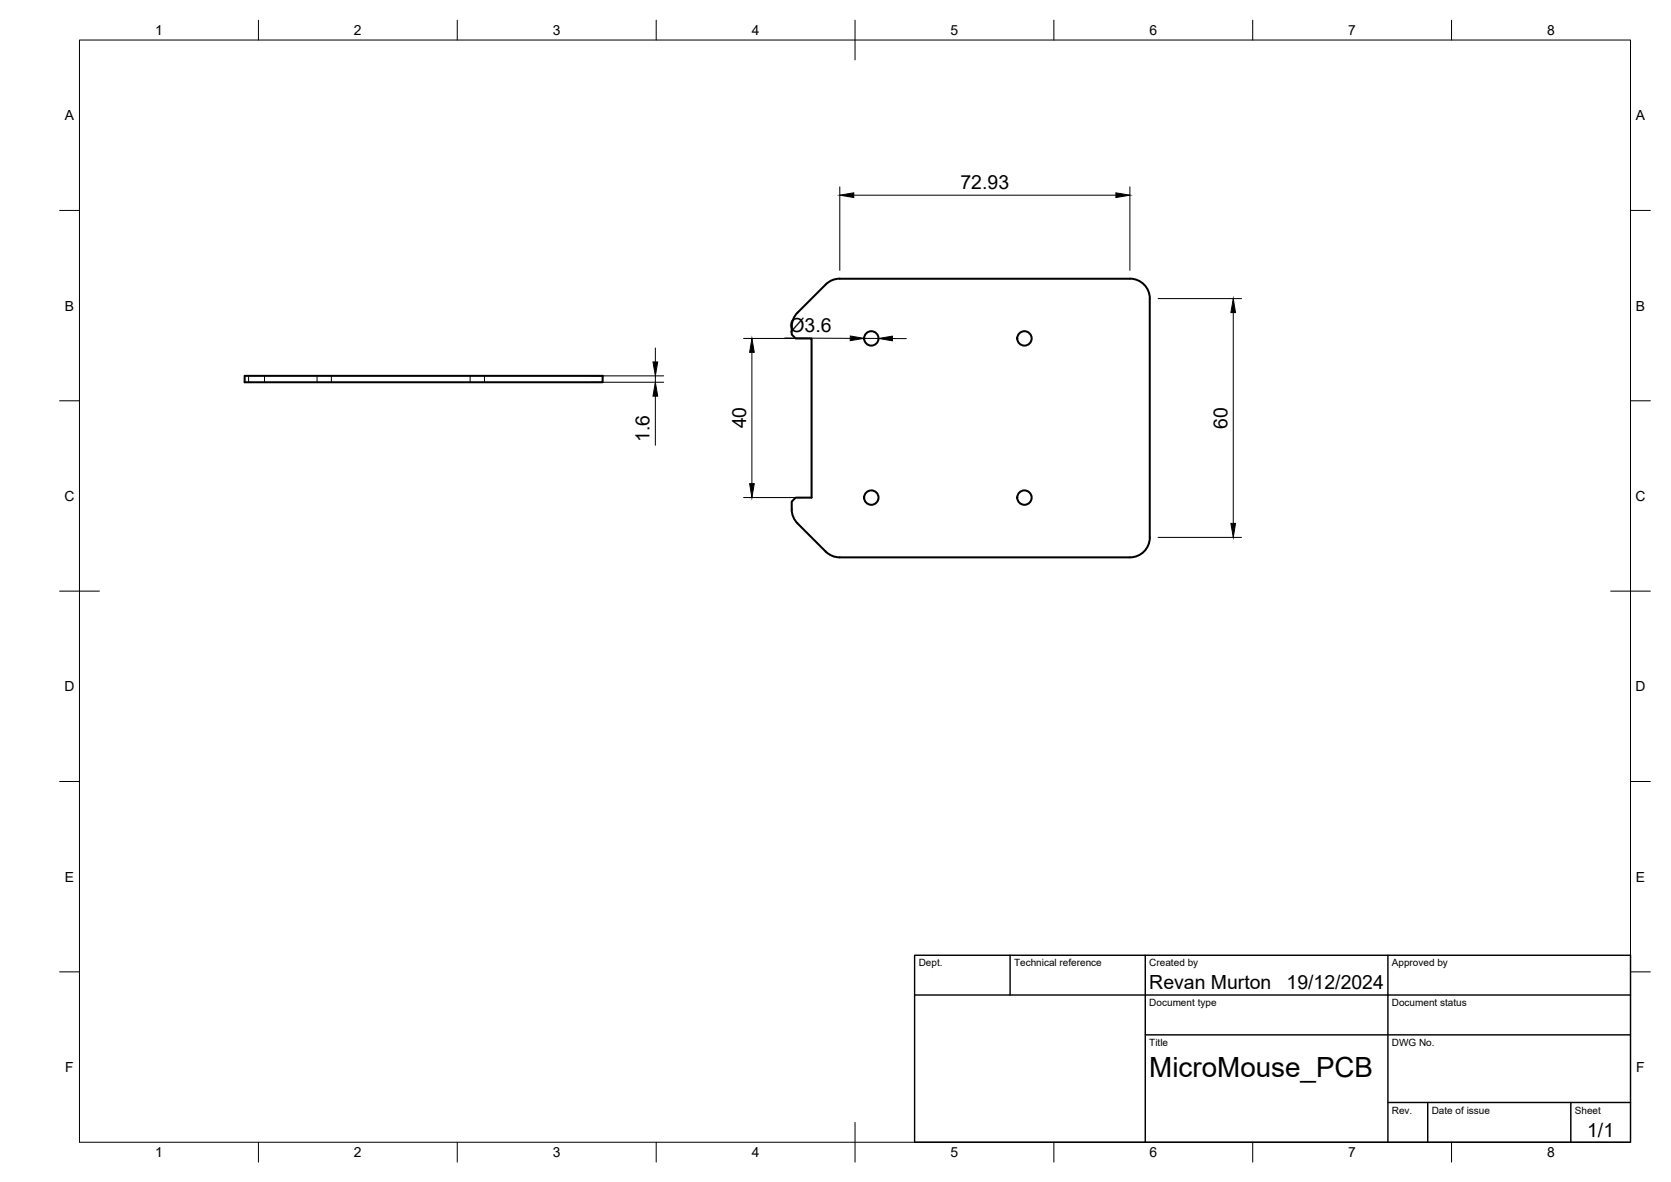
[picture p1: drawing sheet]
<svg xmlns="http://www.w3.org/2000/svg" width="420mm" height="297mm" viewBox="0 0 420 297" stroke-linecap="round" stroke-linejoin="round" font-family="sans-serif">
<!-- layer: Hidden -->
<path d="M62.5 94.5v1.6M66.5 94.5v1.6M79.7 94.5v1.6M83.3 94.5v1.6M118.2 94.5v1.6M121.8 94.5v1.6" fill="none" stroke="#000" stroke-width=".25"/>
<!-- layer: Visible -->
<g fill="none" stroke="#000" stroke-width=".51">
<path d="M207.6 71.5l-7.1 7.1-1.1 1.8a8.6 8.6 0 0 0-.3 3.7l1 1h4v40h-4l-1 1a6.8 6.8 0 0 0 .7 4.6l.7 .8M207.6 71.5l1.9-1.2 1.6-.3h73a5 5 0 0 1 5 5v60.1a5 5 0 0 1-5 5l-73.5-.1-1.6-.4-1-.6-7.5-7.5M61.5 94.5h90v1.6h-90z"/>
<circle cx="219.1" cy="85" r="1.81"/>
<circle cx="257.6" cy="85" r="1.81"/>
<circle cx="219.1" cy="125" r="1.81"/>
<circle cx="257.6" cy="125" r="1.81"/>
</g>
<!-- layer: BORDER -->
<g fill="none" stroke="#000" stroke-width=".25">
<path d="M20 10.1h390v276.9h-390zM65 5.1v5M115 5.1v5M165 5.1v5M215 5.1v10M265 5.1v5M315 5.1v5M365 5.1v5M15 52.9h5M410 52.9h5M15 100.7h5M410 100.7h5"/>
<path d="M15 148.6h10M405 148.6h10M15 196.4h5M410 196.4h5M15 244.2h5M410 244.2h5M65 287v5M115 287v5M165 287v5M215 282.1v9.9M265 287v5M315 287v5"/>
<path d="M365 287v5"/>
</g>
<!-- layer: TITLEBLOCK -->
<path d="M230 240.1h180v46.9h-180zM230 250h180M254 240.1v9.9M288 240.1v46.9M349 240.1v46.9M288 260.1h122M349 277.1h61M359 277.1v9.9M395 277.1v9.9" fill="none" stroke="#000" stroke-width=".36"/>
<!-- layer: FD_Dimensions -->
<g fill="none" stroke="#000" stroke-width=".25">
<path d="M211.2 47v21M214.7 49.1h65.9M284.1 47v21M291.2 75h21M310.1 78.6v52.9M148.6 94.5h18.3M148.6 96.1h18.3M164.8 87.4v3.6M164.8 94.5v1.6M164.8 99.6v12.3M187 85.1h15M189.1 88.5v33"/>
<path d="M197.3 84.9l16.5 .1M217.3 85l3.6 .1M224.4 85.1h3.5M187 125h15M291.2 135.1h21"/>
</g>
<path d="M211.2 49.1l3.5-.6v1.1zM280.6 48.5l3.5 .6-3.5 .5zM310.1 75l.6 3.6h-1.2zM164.2 91h1.2l-.6 3.5zM164.8 96.1l.6 3.5h-1.2zM189.1 85.1l.6 3.4h-1.2zM213.8 84.4l3.5 .6-3.5 .6zM220.9 85.1l3.5-.6v1.1zM188.5 121.5h1.2l-.6 3.5zM309.5 131.5h1.2l-.6 3.6z" fill="#000" stroke="#000" stroke-width=".25"/>
<text font-size="7" x="289" y="270.6">MicroMouse_PCB</text>
<g font-size="4.9">
<text x="241.5" y="47.6">72.93</text>
<text x="198.5" y="83.4">Ø3.6</text>
<text x="187.6" y="107.7" transform="rotate(-90 187.6 107.7)">40</text>
<text x="308.6" y="107.7" transform="rotate(-90 308.6 107.7)">60</text>
<text x="163.3" y="111" transform="rotate(-90 163.3 111)">1.6</text>
<text x="289" y="248.5">Revan Murton</text>
<text x="323.5" y="248.5">19/12/2024</text>
<text x="399.1" y="285.7">1/1</text>
</g>
<g font-size="3.5">
<text x="39" y="8.8">1</text>
<text x="89" y="8.8">2</text>
<text x="139" y="8.8">3</text>
<text x="189" y="8.8">4</text>
<text x="239" y="8.8">5</text>
<text x="289" y="8.8">6</text>
<text x="339" y="8.8">7</text>
<text x="389" y="8.8">8</text>
<text x="16.3" y="30.2">A</text>
<text x="411.3" y="30.2">A</text>
<text x="16.3" y="78">B</text>
<text x="411.3" y="78">B</text>
<text x="16.2" y="125.9">C</text>
<text x="411.2" y="125.9">C</text>
<text x="16.2" y="173.7">D</text>
<text x="411.2" y="173.7">D</text>
<text x="16.3" y="221.6">E</text>
<text x="411.3" y="221.6">E</text>
<text x="16.4" y="269.4">F</text>
<text x="411.4" y="269.4">F</text>
<text x="39" y="290.8">1</text>
<text x="89" y="290.8">2</text>
<text x="139" y="290.8">3</text>
<text x="189" y="290.8">4</text>
<text x="239" y="290.8">5</text>
<text x="289" y="290.8">6</text>
<text x="339" y="290.8">7</text>
<text x="389" y="290.8">8</text>
</g>
<g font-size="2.5">
<text x="231" y="242.9">Dept.</text>
<text x="255" y="242.9">Technical reference</text>
<text x="289" y="242.9">Created by</text>
<text x="350" y="242.9">Approved by</text>
<text x="289" y="252.8">Document type</text>
<text x="350" y="252.8">Document status</text>
<text x="289" y="262.9">Title</text>
<text x="350" y="262.9">DWG No.</text>
<text x="350" y="279.9">Rev.</text>
<text x="360" y="279.9">Date of issue</text>
<text x="396" y="279.9">Sheet</text>
</g>
</svg>
